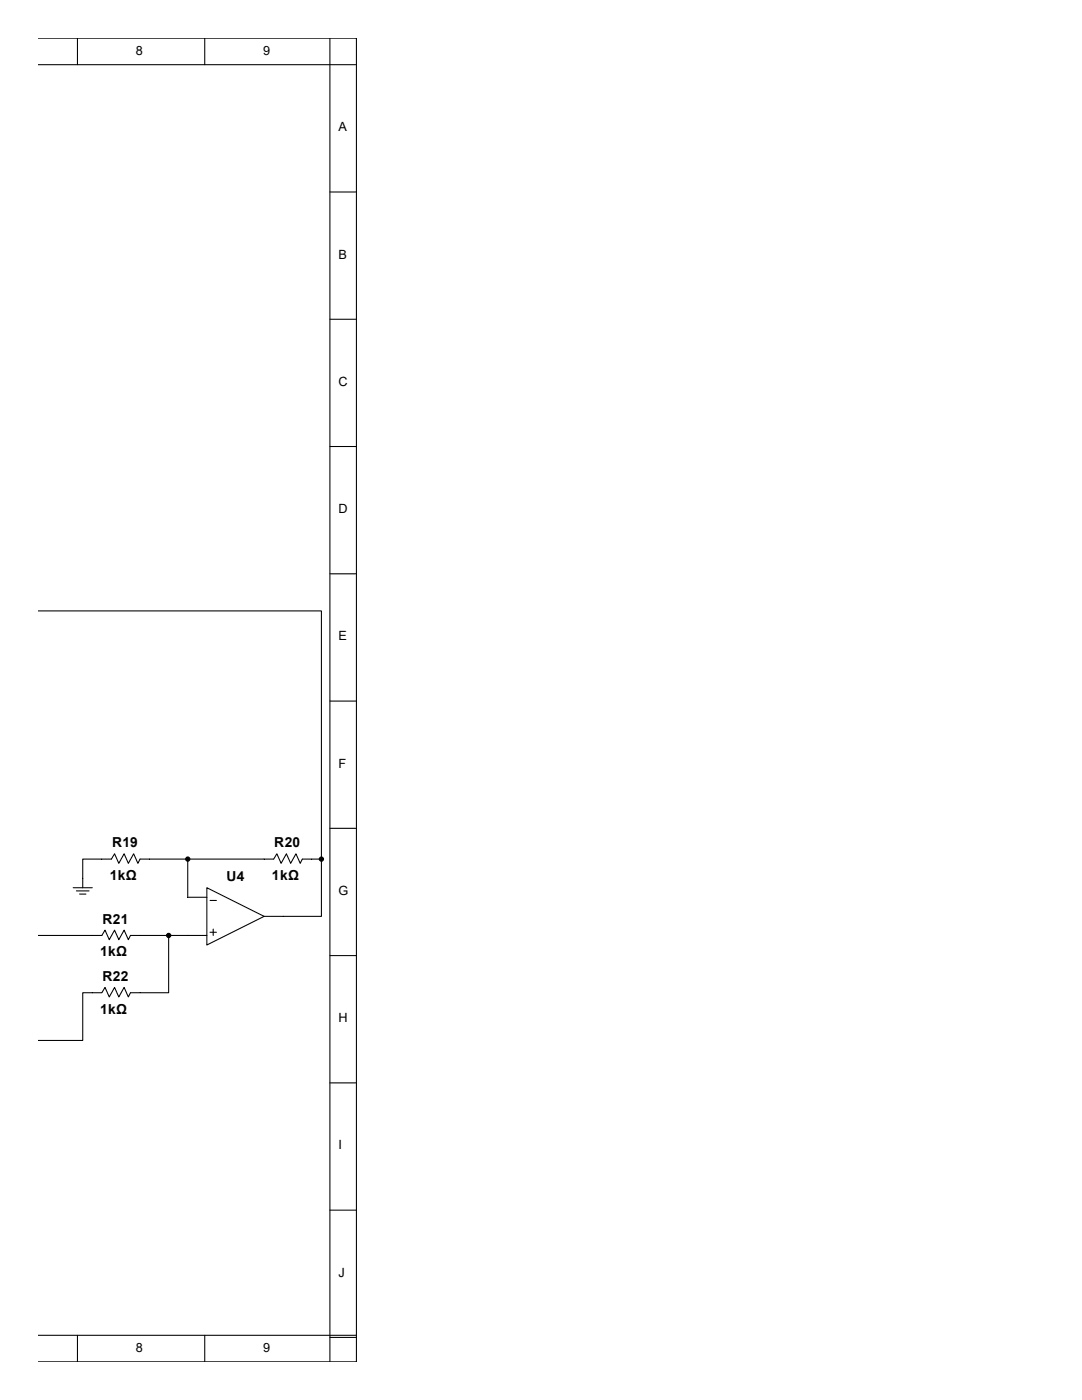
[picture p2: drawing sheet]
<svg xmlns="http://www.w3.org/2000/svg" width="216mm" height="279mm" viewBox="0 0 216 279" stroke-linecap="round" stroke-linejoin="round" font-family="sans-serif">
<g fill="none" stroke="#000" stroke-width=".21">
<path d="M7.6 12.9h63.5M7.6 7.6h63.5M15.5 7.6v5.3M40.9 7.6v5.3M65.8 7.6v264.2M71.1 7.6v264.2h-63.5M71.1 7.6h.1M65.8 38.3h5.3M65.8 63.7h5.3M65.8 89.1h5.3M65.8 114.5h5.3M7.6 121.9h56.5v49.5"/>
<path d="M65.8 139.9h5.3M14.6 177.2h3.8M15.2 177.8h2.6M15.9 178.4h1.2M37.5 171.4v7.7h3.8M41.3 177.2l11.4 5.7-11.4 5.7zM41.9 179.7h1.3M64.1 171.4h-3.8l-.4 .9-.8-1.9-1.1 1.9-.9-1.9-1 1.9-.9-1.9-.6 1h-26.7l-.4 .9-.8-1.9-1.1 1.9-.8-1.9-1.1 1.9-.8-1.9-.7 1h-5.7v5.8M64.1 171.4v11.5h-11.4M65.8 165.3h5.3M7.6 186.7h12.7l.7-1.1 .8 1.9 1.1-1.9 .8 1.9 1.1-1.9 .8 1.9 .4-.8h15.3M33.7 186.7v11.4h-7.7l-.4 .9-.8-1.9-1.1 1.9-.8-1.9-1.1 1.9-.8-1.9-.7 1h-3.8v9.5h-8.9"/>
<path d="M41.9 186.1h1.3M42.5 185.4v1.3M65.8 190.7h5.3M65.8 216.1h5.3M65.8 241.5h5.3M7.6 266.5h63.5M15.5 266.5v5.3M40.9 266.5v5.3M65.8 266.9h5.3"/>
</g>
<g fill="#000" stroke="#000" stroke-width=".21">
<circle cx="37.5" cy="171.4" r=".42"/>
<circle cx="64.1" cy="171.4" r=".42"/>
<circle cx="33.7" cy="186.7" r=".42"/>
</g>
<g font-size="2.7">
<text x="22.4" y="169.1">R19</text>
<text x="54.7" y="169.1">R20</text>
<text x="21.9" y="175.6">1kΩ</text>
<text x="45.2" y="175.9">U4</text>
<text x="54.3" y="175.6">1kΩ</text>
<text x="20.4" y="184.3">R21</text>
<text x="20" y="190.9">1kΩ</text>
<text x="20.4" y="195.7">R22</text>
<text x="20" y="202.3">1kΩ</text>
</g>
<g font-size="2.5">
<text x="27.1" y="11">8</text>
<text x="52.5" y="11">9</text>
<text x="67.5" y="26.2">A</text>
<text x="67.5" y="51.6">B</text>
<text x="67.5" y="77">C</text>
<text x="67.5" y="102.4">D</text>
<text x="67.5" y="127.8">E</text>
<text x="67.5" y="153.2">F</text>
<text x="67.5" y="178.6">G</text>
<text x="67.5" y="204">H</text>
<text x="67.5" y="229.4">I</text>
<text x="67.5" y="254.8">J</text>
<text x="27.1" y="269.8">8</text>
<text x="52.5" y="269.8">9</text>
</g>
</svg>
